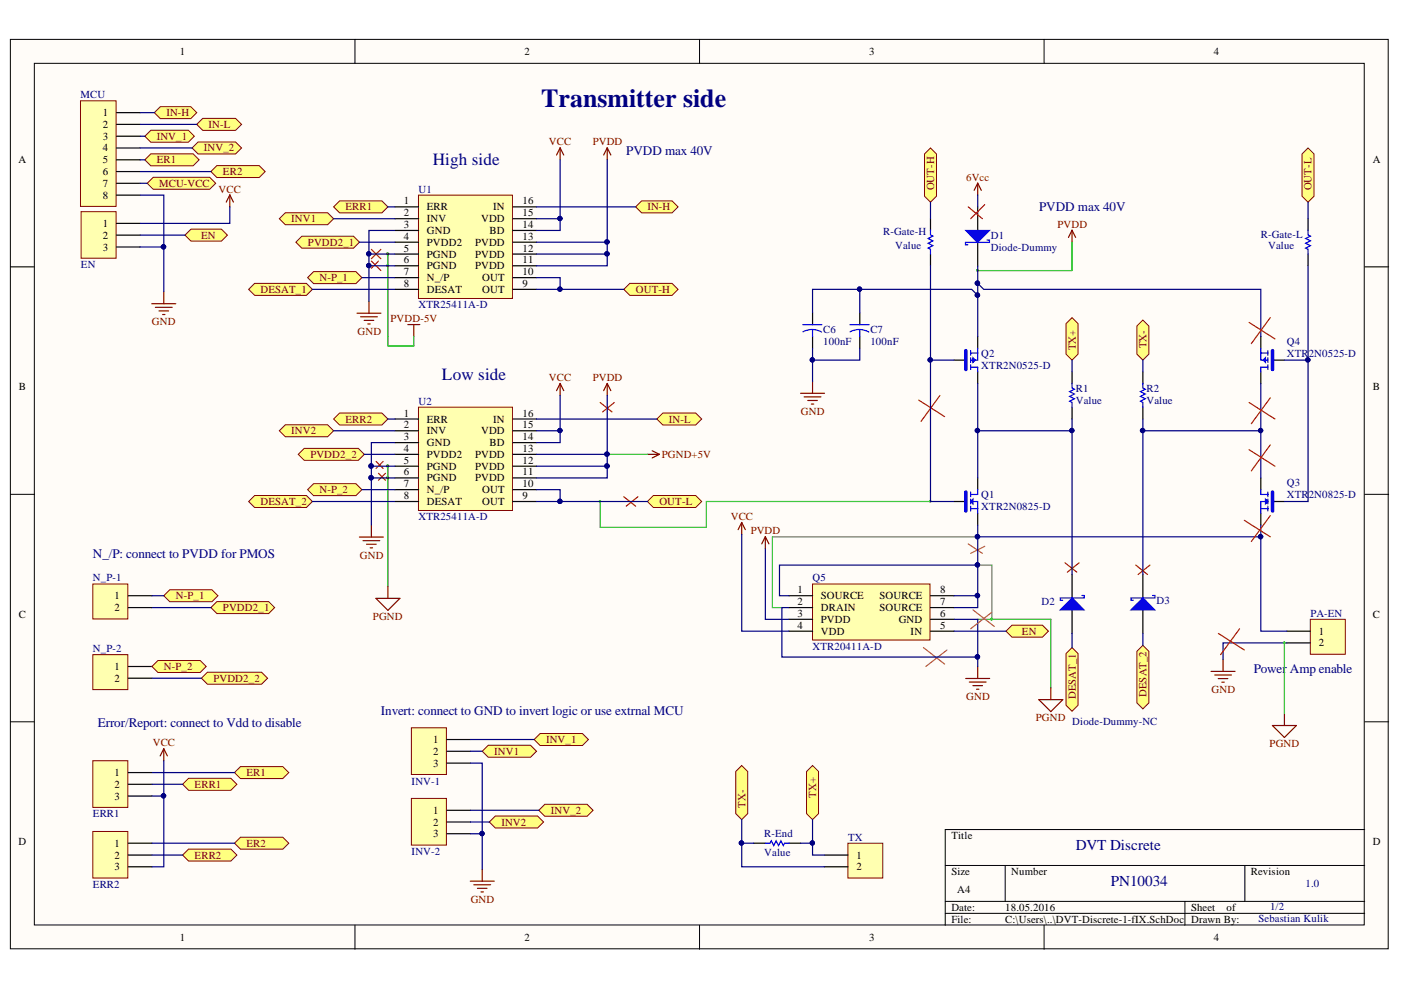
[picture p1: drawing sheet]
# Altium schematic sheet DVT-Discrete-1-fIX.SchDoc
size A4

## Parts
C6  value 100nF  [Dummy-10mm]  (hidden comment: Capacitor-Dummy-THT)
C7  value 100nF  [Dummy-10mm]  (hidden comment: Capacitor-Dummy-THT)
D1  Diode-Dummy  [DO-15-Dummy]
D2  Diode-Dummy-NC  [DO-15-Dummy]
D3  Diode-Dummy  [DO-15-Dummy]  (value not drawn)
EN  Plug_3_90_2.54  [HDR1X3]  (value not drawn)
ERR1  Plug_3_90_2.54  [HDR1X3]  (value not drawn)
ERR2  Plug_3_90_2.54  [HDR1X3]  (value not drawn)
INV-1  Plug_3_90_2.54  [HDR1X3]  (value not drawn)
INV-2  Plug_3_90_2.54  [HDR1X3]  (value not drawn)
MCU  Plug_08_2.54  [HDR1X8_2.54]  (value not drawn)
N_P-1  Plug_2_90_2.54  [HDR1X2]  (value not drawn)
N_P-2  Plug_2_90_2.54  [HDR1X2]  (value not drawn)
PA-EN  Plug_2_90_2.54  [HDR1X2]  (value not drawn)
Q1  XTR2N0825-D  [DIP-8-Ceramic-HT]
Q2  XTR2N0525-D  [DIP-8-Ceramic-HT]
Q3  XTR2N0825-D  [DIP-8-Ceramic-HT]
Q4  XTR2N0525-D  [DIP-8-Ceramic-HT]
Q5  XTR20411A-D  [DIP-8-Ceramic-HT]
R1  Resistor-Dummy-THT  [Dummy-15mm]  (value not drawn)
R2  Resistor-Dummy-THT  [Dummy-15mm]  (value not drawn)
R-End  Resistor-Dummy-THT  [Dummy-10mm]  (value not drawn)
R-Gate-H  Resistor-Dummy-THT  [Dummy-10mm]  (value not drawn)
R-Gate-L  Resistor-Dummy-THT  [Dummy-10mm]  (value not drawn)
TX  PHOENIX_1715721  [Phoenix-2-5_08]  (value not drawn)
U1  XTR25411A-D  [DIP-16-Ceramic-HT]
U2  XTR25411A-D  [DIP-16-Ceramic-HT]

## Ports
DESAT_1, DESAT_2, EN, ER1, ER2, ERR1, ERR2, IN-H, IN-L, INV1, INV2, INV_1, INV_2, MCU-VCC, N-P_1, N-P_2, OUT-H, OUT-L, PVDD2_1, PVDD2_2, TX+, TX-

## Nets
6Vcc: D1.2(A)
GND: C6.2 C7.2 EN.3 INV-1.3 INV-2.3 MCU.8 PA-EN.2 Q5.2(DRAIN) Q5.6(GND) U1.3(GND) U1.5(PGND) U1.6(PGND) U2.3(GND) U2.5(PGND) U2.6(PGND)
PVDD: Q5.3(PVDD) U1.11(PVDD) U1.12(PVDD) U1.13(PVDD) U2.11(PVDD) U2.12(PVDD) U2.13(PVDD)
VCC: EN.1 ERR1.3 ERR2.3 Q5.4(VDD) U1.14(BD) U1.15(VDD) U2.14(BD) U2.15(VDD)
DESAT_1: D2.2(A) U1.8(DESAT) ; port DESAT_1
DESAT_2: D3.2(A) U2.8(DESAT) ; port DESAT_2
EN: EN.2 Q5.5(IN) ; port EN
ER1: ERR1.1 MCU.5 ; port ER1
ER2: ERR2.1 MCU.6 ; port ER2
ERR1: ERR1.2 U1.1(ERR) ; port ERR1
ERR2: ERR2.2 U2.1(ERR) ; port ERR2
IN-H: MCU.1 U1.16(IN) ; port IN-H
IN-L: MCU.2 U2.16(IN) ; port IN-L
INV1: INV-1.2 U1.2(INV) ; port INV1
INV2: INV-2.2 U2.2(INV) ; port INV2
INV_1: INV-1.1 MCU.3 ; port INV_1
INV_2: INV-2.1 MCU.4 ; port INV_2
MCU-VCC: MCU.7 ; port MCU-VCC
N-P_1: N_P-1.1 U1.7(N_/P) ; port N-P_1
N-P_2: N_P-2.1 U2.7(N_/P) ; port N-P_2
OUT-H: R-Gate-H.2 U1.9(OUT) U1.10(OUT) ; port OUT-H
OUT-L: R-Gate-L.2 U2.9(OUT) U2.10(OUT) ; port OUT-L
PVDD2_1: N_P-1.2 U1.4(PVDD2) ; port PVDD2_1
PVDD2_2: N_P-2.2 U2.4(PVDD2) ; port PVDD2_2
TX+: R1.2 R-End.2 TX.1 ; port TX+
TX-: R2.2 R-End.1 TX.2 ; port TX-
NetC6_1: C6.1 C7.1 D1.1(K) Q2.1(Source) Q4.1(Source)
NetD2_1: D2.1(K) Q1.5(Drain) Q2.5(Drain) R1.1
NetD3_1: D3.1(K) Q3.5(Drain) Q4.5(Drain) R2.1
NetPA-EN_1: PA-EN.1 Q1.1(Source) Q3.1(Source) Q5.1(SOURCE) Q5.7(SOURCE) Q5.8(SOURCE)
NetQ1_4: Q1.4(Gate) Q2.4(Gate) R-Gate-H.1
NetQ3_4: Q3.4(Gate) Q4.4(Gate) R-Gate-L.1

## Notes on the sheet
- Transmitter side
- (near U1) High side
- PVDD max 40V
- (near U2) Low side
- (near N_P-1) N_/P: connect to PVDD for PMOS
- (near PA-EN) Power Amp enable
- Error/Report: connect to Vdd to disable
- (near INV-1) Invert: connect to GND to invert logic or use extrnal MCU
- DVT Discrete
- PN10034
- 1/2
- 1.0
- Sebastian Kulik
- Labels drawn without touching a wire or pin: PGND, PGND+5V, PVDD, PVDD-5V
